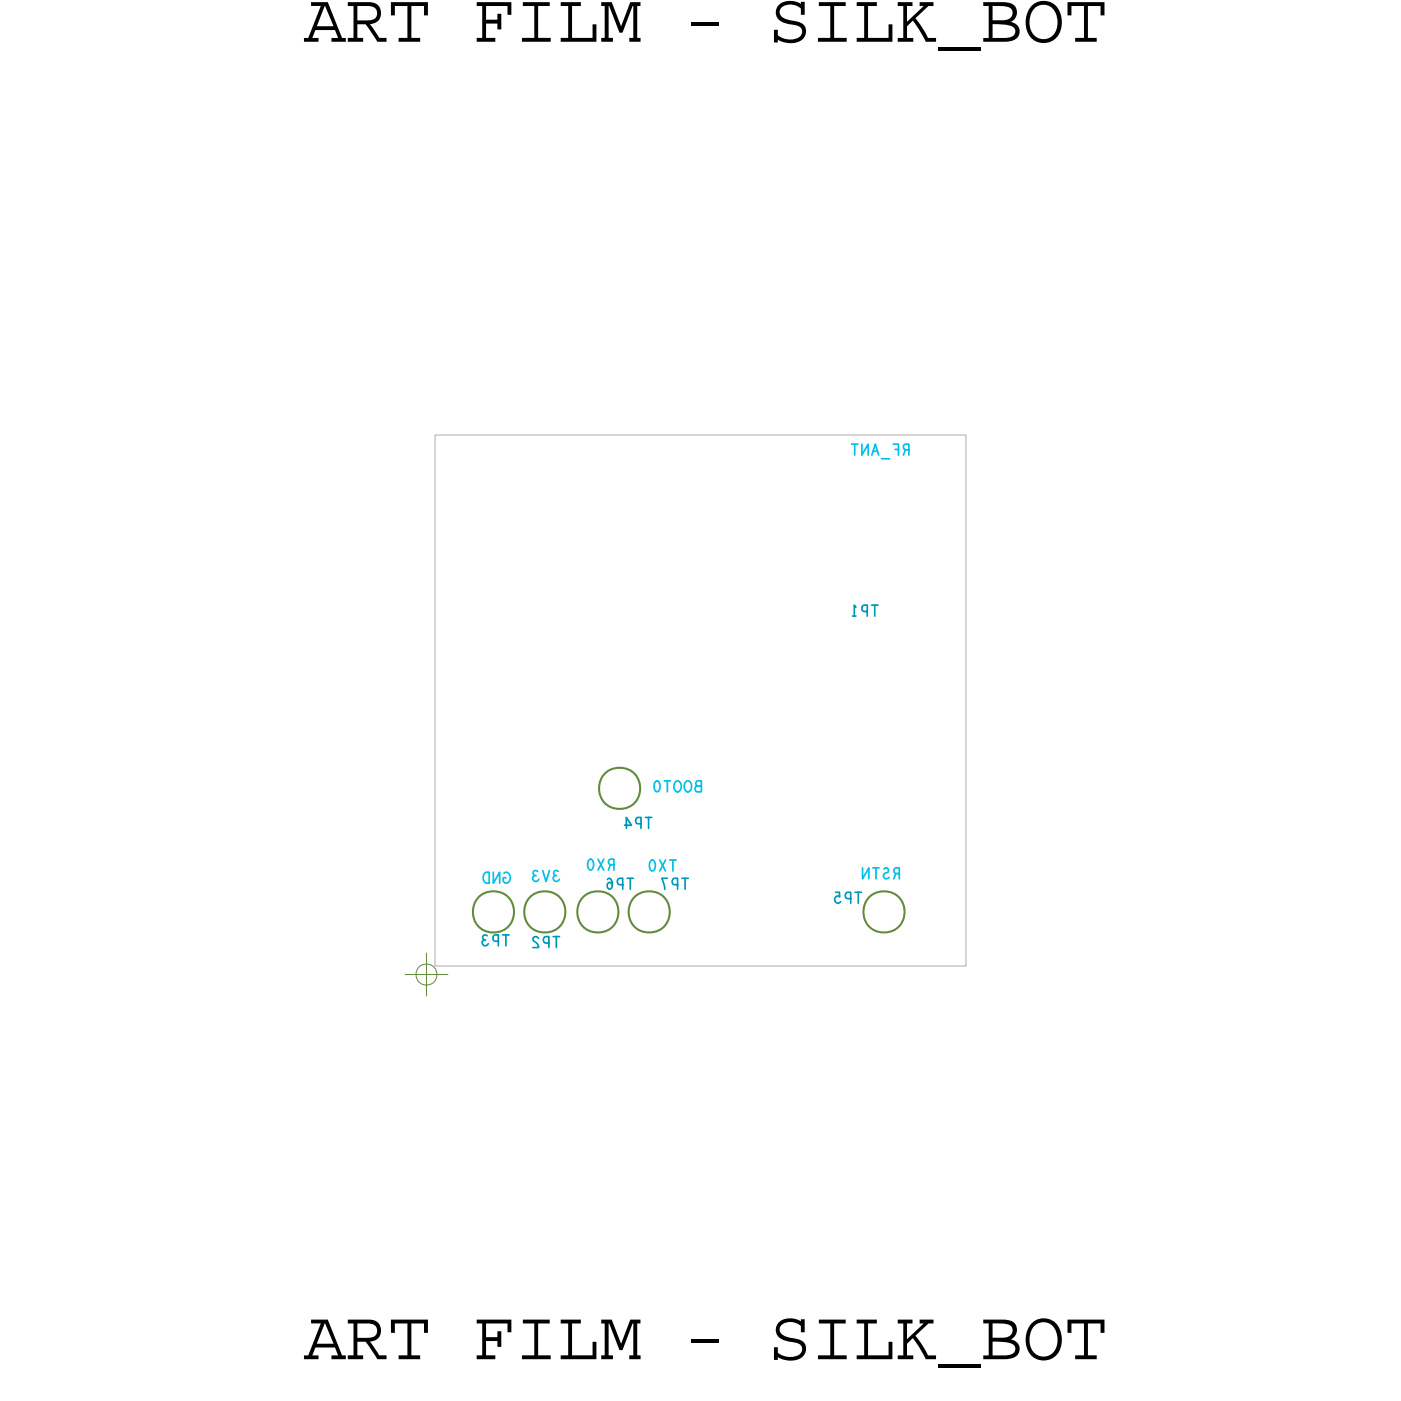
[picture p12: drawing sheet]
<svg xmlns="http://www.w3.org/2000/svg" width="41mm" height="41mm" viewBox="0 0 41 41" stroke-linecap="round" stroke-linejoin="round" font-family="sans-serif">
<!-- layer: Board Outline -->
<path d="M12.7 12.7h15.5v15.5h-15.5z" fill="none" stroke="#acacac" stroke-width=".03"/>
<!-- layer: Components -->
<g fill="none" stroke="#638b3a" stroke-width=".06">
<circle cx="14.4" cy="26.6" r=".6"/>
<circle cx="15.9" cy="26.6" r=".6"/>
<circle cx="17.5" cy="26.6" r=".6"/>
<circle cx="18.1" cy="23" r=".6"/>
<circle cx="19" cy="26.6" r=".6"/>
<circle cx="25.8" cy="26.6" r=".6"/>
</g>
<!-- layer: Text -->
<g fill="none" stroke="#01c0e9" stroke-width=".05">
<path d="M24.9 13h.1M25 13v.3M25.2 13v.3l.1-.3v.3M25.5 13.3l.1-.3 .1 .3M25.5 13.2h.1M25.7 13.4h.3M26.1 13h.1v.3M26.1 13.1h.1M26.4 13.1v.2M26.5 13.1h-.1v-.1h.1v.3M14.1 25.5h.2v.3a.17 .17 0 0 1-.2-.1 .17 .17 0 0 1 0-.2zM14.4 25.5v.3l.2-.3v.3"/>
<path d="M14.7 25.5a.13 .13 0 0 1 .2 .1 .13 .13 0 0 1-.2 .1v-.1h.1M15.6 25.6a.09 .09 0 0 0 0 .1 .09 .09 0 0 0 .1 0M15.8 25.4l.1 .3 .1-.3M16.2 25.6a.09 .09 0 0 0 0 .1 .09 .09 0 0 0 .1 0M17.2 25.1h.1a.15 .15 0 0 1 .1 .2 .15 .15 0 0 1-.3 0 .15 .15 0 0 1 .1-.2zM17.5 25.1l.1 .3M17.6 25.1l-.1 .3M17.8 25.2v.2M17.9 25.2h-.1v-.1h.1v.3M19 25.1h.1a.16 .16 0 0 1 .1 .3 .15 .15 0 0 1-.3 0 .16 .16 0 0 1 .1-.3zM19.1 22.8h.1a.16 .16 0 0 1 .1 .3 .15 .15 0 0 1-.2 0 .15 .15 0 0 1 0-.3zM19.3 25.1l.1 .3"/>
<path d="M19.4 22.8h.2M19.4 25.1l-.1 .3M19.5 22.8v.3M19.6 25.1h.1M19.6 25.1v.3M20.3 22.9v-.1h.2v.3h-.2v-.1l.2-.1M25.2 25.3v.4l.2-.4v.4M25.5 25.3h.2M25.6 25.3v.4M25.8 25.4h.1v.1a.11 .11 0 0 0-.1 0 .11 .11 0 0 0 .1 .2l.1-.1M26.2 25.5l-.1 .2M26.3 25.5h-.2v-.1l.2-.1v.4"/>
<circle cx="19.8" cy="23" r=".14"/>
<circle cx="20.1" cy="23" r=".14"/>
</g>
<g fill="none" stroke="#0097b7" stroke-width=".05">
<path d="M24.9 18h.1M25 17.7h-.1v.3M25.3 17.9l-.1-.1v-.1h.1v.3M25.4 17.7h.2M25.5 17.7v.3M14.2 27.4l-.1 .1a.09 .09 0 0 0 0 .1 .11 .11 0 0 0 .2-.1M14.5 27.5h-.1v-.2h.1v.3M14.8 27.3v.3M15.7 27.4l-.1-.1v.1l.1 .3h-.1M16 27.5h-.1v-.1l.1-.1v.4M16.1 27.3h.2M16.2 27.3v.4"/>
<path d="M17.7 25.7l.1-.1 .1 .1v.2l-.1 .1-.1-.2h.2M18.2 25.8h-.2l.1-.1 .1-.1v.4M18.2 24.1h.2l-.1-.2v.3M18.3 25.6h.2M18.4 25.6v.4M18.7 24h-.1v-.1h.1v.3M18.8 23.9h.2M18.9 23.9v.3M19.5 25.6h-.2l.1 .4M19.8 25.8h-.2l.1-.1 .1-.1v.4M19.9 25.6h.2M20 25.6v.4"/>
<path d="M24.4 26h.1v.2a.1 .1 0 0 0-.1 0 .1 .1 0 0 0 0 .1 .1 .1 0 0 0 .1 0M24.8 26.2h-.1v-.1l.1-.1v.4M25 26h.1M25.1 26v.4"/>
</g>
<!-- layer: Drawing Origin -->
<path d="M11.8 28.5h1.3M12.2 28.2l.2-.1 .3 .1 .1 .3-.1 .2-.3 .1-.2-.1-.1-.2zM12.4 27.8v1.3" fill="none" stroke="#638b3a" stroke-width=".03"/>
<g font-size="2.1">
<text x="8.9" y="1.2">ART FILM - SILK_BOT</text>
<text x="8.9" y="39.7">ART FILM - SILK_BOT</text>
</g>
<text font-size=".3" fill="#0097b7" x="14.9" y="27.3" transform="rotate(-180 14.9 27.3)">TP3</text>
<text font-size=".3" fill="#01c0e9" x="16.4" y="25.4" transform="rotate(-180 16.4 25.4)">3V3</text>
</svg>
